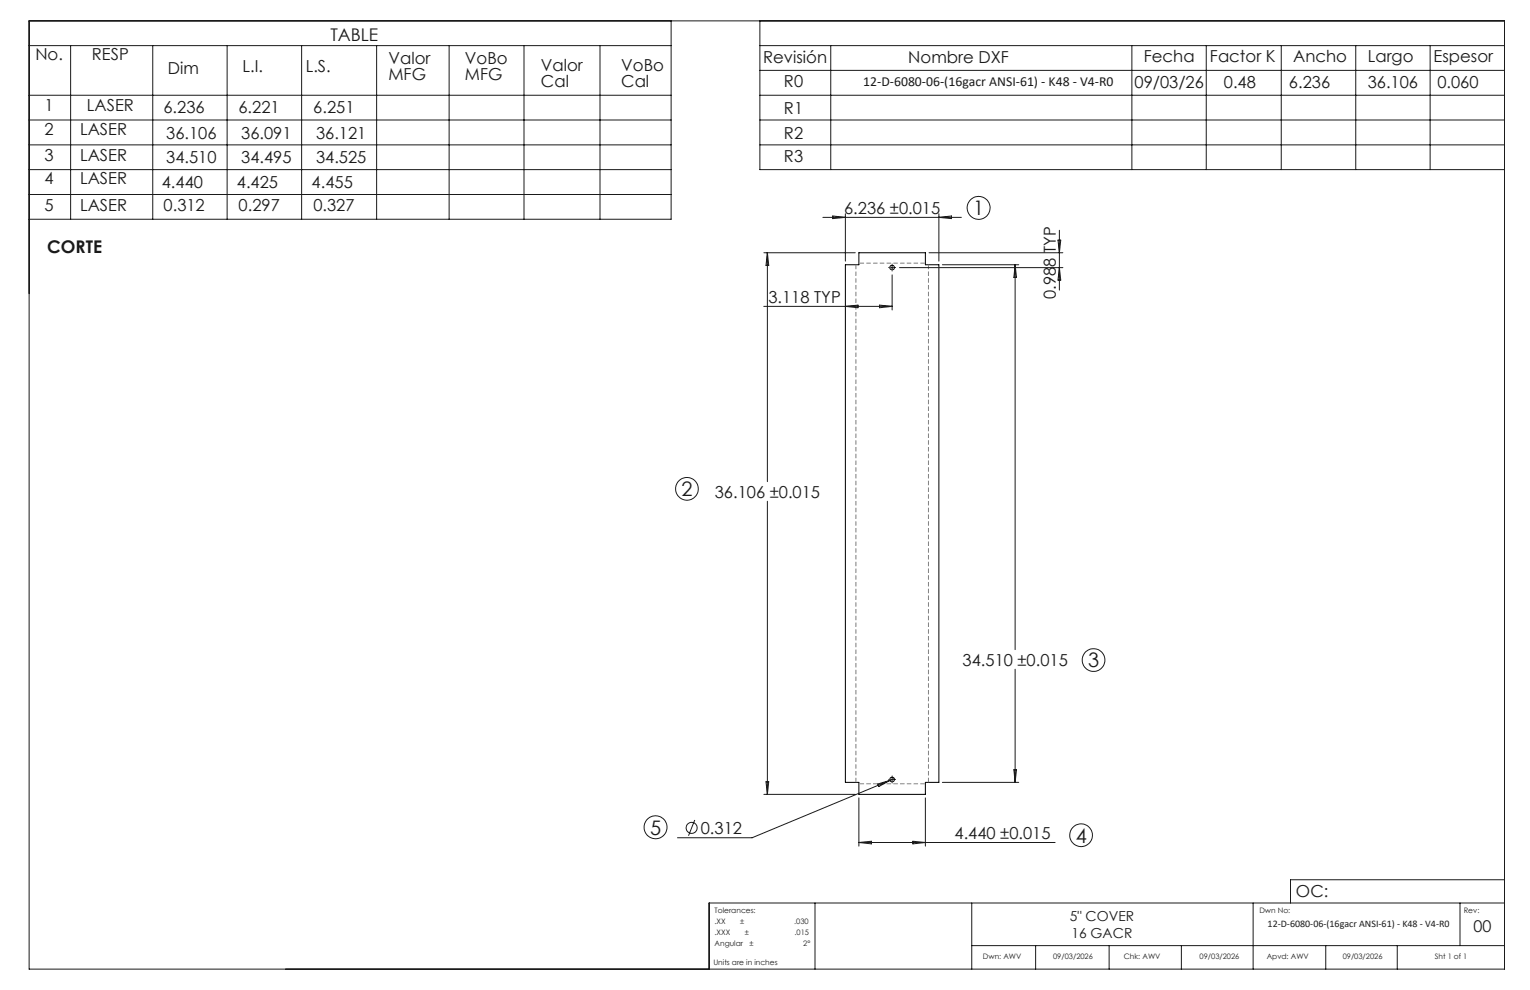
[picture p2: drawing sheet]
<svg xmlns="http://www.w3.org/2000/svg" width="432mm" height="279mm" viewBox="0 0 432 279" stroke-linecap="round" stroke-linejoin="round" font-family="sans-serif">
<g fill="none" stroke="#000" stroke-width=".28">
<path d="M238.6 74.7h3.8v-3.4h18.8v3.4h3.8v146.1h-3.8v3.4h-18.8v-3.4h-3.8z"/>
<circle cx="251.8" cy="75.5" r=".66"/>
<circle cx="251.8" cy="220" r=".66"/>
</g>
<g fill="none" stroke="#191924" stroke-width=".28">
<path d="M8.2 5.9h416.4v267.6h-416.4zM8.2 12.9h181.2M19.9 12.9v49M43.1 12.9v49M64.1 12.9v49M85.1 12.9v49M106.3 12.9v49M126.8 12.9v49M147.9 12.9v49M169.3 12.9v49M189.4 5.9v56h-181.2M214.5 12.9h210.1"/>
<path d="M214.5 5.9v42h210.1M214.5 19.9h210.1M234.5 12.9v35M319.4 12.9v35M340.4 12.9v35M361.6 12.9v35M382.6 12.9v35M403.6 12.9v35M8.2 26.9h181.2M8.2 33.9h181.2M214.5 26.9h210.1M214.5 33.9h210.1"/>
<path d="M8.2 40.9h181.2M8.2 47.9h181.2M8.2 54.9h181.2M214.5 40.9h210.1M215.6 71.3h25.8M216.6 71.3v64.6M216.6 71.3l.4 3.6h-.8zM232.2 61.3h39.1M235 61l3.6 .3-3.6 .4zM238.6 60.3v13.4M251.4 75.5h.8M251.8 75.1v.8"/>
<path d="M251.8 77.6v9.9M253.9 75.5h46.1M262.2 71.3h37.8M265 60.3v13.4M265 61.3l3.5-.3v.7zM266 74.7h21.5M286.5 74.7v108.6M286.5 74.7l.4 3.6h-.8zM298.6 67.8h.8l-.4 3.5zM299 65v16.9M299 75.5l.4 3.6h-.8zM215.5 86.5h36.3"/>
<path d="M238.6 86.5l3.5-.4v.8zM248.2 86.1l3.6 .4-3.6 .4zM216.6 141.5v82.7M286.5 188.9v31.9M251.4 220h.8M251.8 219.6v.8M252.4 219.7l-1.2 .5M286.1 217.2h.8l-.4 3.6zM196.1 231.4l-1.8 4.5M215.6 224.2h25.8M216.2 220.6h.8l-.4 3.6zM242.4 225.2v13.6"/>
<path d="M242.4 237.8h55.4M242.4 237.8l3.5-.4v.8zM247.7 221.3l3.5-1.1-3.2 1.8zM251.2 220.2l-38.9 16.2h-21.1M257.6 237.4l3.6 .4-3.6 .4zM261.2 225.2v13.6M266 220.8h21.5M230 254.8v18.7M274.2 254.8v18.7M353.7 254.8v18.7M412 254.8v12.1M424.6 254.8h-224.5v18.7"/>
<path d="M424.6 248.3h-60.4v6.5M274.2 266.9h150.4M292.3 266.9v6.6M313 266.9v6.6M333.4 266.9v6.6M374.2 266.9v6.6M394.3 266.9v6.6"/>
<circle cx="276.2" cy="58.7" r="3.2"/>
<circle cx="193.9" cy="138" r="3.2"/>
<circle cx="308.6" cy="186.3" r="3.2"/>
<circle cx="185" cy="233.5" r="3.2"/>
<circle cx="195.2" cy="233.6" r="1.55"/>
<circle cx="305.1" cy="235.7" r="3.2"/>
</g>
<path d="M251 75.5h-.3M251.8 76.3v.3M251.8 74.7v-.3M252.6 75.5h.3M251 220h-.3M251.8 219.1v-.2M252.6 220h.3M251.8 220.8v.3" fill="none" stroke="#191924" stroke-width=".28" stroke-dasharray="15.2 1.3 1.3 1.3" stroke-linecap="butt"/>
<path d="M241.6 74.7v146.1M262 220.8v-146.1" fill="none" stroke="#808080" stroke-width=".28" stroke-dasharray="1.3 .6" stroke-linecap="butt"/>
<path d="M261.2 74.3h-18.8M242.4 221.2h18.8" fill="none" stroke="#808080" stroke-width=".28" stroke-dasharray="1.3 .6" stroke-dashoffset="-.2" stroke-linecap="butt"/>
<g font-size="5.6" fill="#191924">
<text x="274.7" y="60.6">1</text>
<text x="192.4" y="140">2</text>
<text x="307.1" y="188.3">3</text>
<text x="183.5" y="235.5">5</text>
<text x="303.6" y="237.8">4</text>
</g>
<g font-size="4.9" fill="#191924">
<text x="93.3" y="11.4">TABLE</text>
<text x="13.3" y="71.5">CORTE</text>
</g>
<g font-size="4.7" fill="#191924">
<text x="10" y="17">No.</text>
<text x="26" y="17">RESP</text>
<text x="215.4" y="17.6">Revisión</text>
<text x="256.3" y="17.6">Nombre DXF</text>
<text x="322.8" y="17.5">Fecha</text>
<text x="341.5" y="17.5">Factor K</text>
<text x="365" y="17.5">Ancho</text>
<text x="386" y="17.5">Largo</text>
<text x="404.6" y="17.5">Espesor</text>
<text x="47.4" y="20.9">Dim</text>
<text x="68.4" y="20.4">L.I.</text>
<text x="86.3" y="20.4">L.S.</text>
<text x="109.6" y="18.1">Valor</text>
<text x="109.6" y="22.6">MFG</text>
<text x="131.2" y="18.1">VoBo</text>
<text x="131.2" y="22.6">MFG</text>
<text x="152.7" y="20">Valor</text>
<text x="175.3" y="20">VoBo</text>
<text x="152.7" y="24.5">Cal</text>
<text x="175.3" y="24.5">Cal</text>
<text x="221.3" y="24.6">R0</text>
<text x="320.2" y="24.7">09/03/26</text>
<text x="345.4" y="24.7">0.48</text>
<text x="363.8" y="24.7">6.236</text>
<text x="386" y="24.7">36.106</text>
<text x="405.7" y="24.7">0.060</text>
<text x="12.6" y="31.3">1</text>
<text x="24.5" y="31.3">LASER</text>
<text x="46.1" y="32">6.236</text>
<text x="67.3" y="32">6.221</text>
<text x="88.4" y="32">6.251</text>
<text x="221.3" y="32.1">R1</text>
<text x="12.6" y="38">2</text>
<text x="22.6" y="38">LASER</text>
<text x="46.9" y="39.2">36.106</text>
<text x="68.1" y="39.2">36.091</text>
<text x="89.2" y="39.2">36.121</text>
<text x="221.3" y="39.1">R2</text>
<text x="12.6" y="45.4">3</text>
<text x="22.6" y="45.4">LASER</text>
<text x="46.9" y="46.1">34.510</text>
<text x="68.1" y="46.1">34.495</text>
<text x="89.2" y="46.1">34.525</text>
<text x="221.3" y="45.8">R3</text>
<text x="12.6" y="51.9">4</text>
<text x="22.6" y="51.9">LASER</text>
<text x="45.7" y="53.2">4.440</text>
<text x="66.8" y="53.2">4.425</text>
<text x="88" y="53.2">4.455</text>
<text x="12.6" y="59.5">5</text>
<text x="22.6" y="59.5">LASER</text>
<text x="46.2" y="59.6">0.312</text>
<text x="67.3" y="59.6">0.297</text>
<text x="88.5" y="59.6">0.327</text>
<text x="238.2" y="60.3">6.236 ±0.015</text>
<text x="216.9" y="85.4">3.118 TYP</text>
<text x="298" y="84.3" transform="rotate(-90 298 84.3)">0.988 TYP</text>
<text x="201.7" y="140.4">36.106 ±0.015</text>
<text x="271.7" y="187.9">34.510 ±0.015</text>
<text x="197.8" y="235.3">0.312</text>
<text x="269.4" y="236.8">4.440 ±0.015</text>
<text x="365.8" y="253.1">OC:</text>
</g>
<text font-size="4.6" fill="#191924" x="415.9" y="263">00</text>
<g font-size="3.9" fill="#191924">
<text x="243.6" y="24.1">12-D-6080-06-(16gacr ANSI-61) - K48 - V4-R0</text>
<text x="301.9" y="260">5&quot; COVER</text>
<text x="302.4" y="264.9">16 GACR</text>
</g>
<text font-size="2.8" fill="#191924" x="357.8" y="261.5">12-D-6080-06-(16gacr ANSI-61) - K48 - V4-R0</text>
<g font-size="2.1" fill="#191924">
<text x="201.7" y="257.6">Tolerances:</text>
<text x="355.4" y="257.8">Dwn No:</text>
<text x="413.1" y="257.8">Rev:</text>
<text x="201.7" y="260.7">.XX</text>
<text x="201.7" y="263.9">.XXX</text>
<text x="208.9" y="260.7">±</text>
<text x="210.2" y="263.9">±</text>
<text x="224.1" y="260.7">.030</text>
<text x="224.3" y="263.9">.015</text>
<text x="201.7" y="267">Angular</text>
<text x="211.5" y="267">±</text>
<text x="226.7" y="267">2°</text>
<text x="201.3" y="272.3">Units are in inches</text>
<text x="277.4" y="270.7">Dwn: AWV</text>
<text x="297.2" y="270.7">09/03/2026</text>
<text x="317.2" y="270.7">Chk: AWV</text>
<text x="338.6" y="270.7">09/03/2026</text>
<text x="357.5" y="270.7">Apvd: AWV</text>
<text x="378.9" y="270.7">09/03/2026</text>
<text x="404.9" y="270.7">Sht 1 of 1</text>
</g>
</svg>
